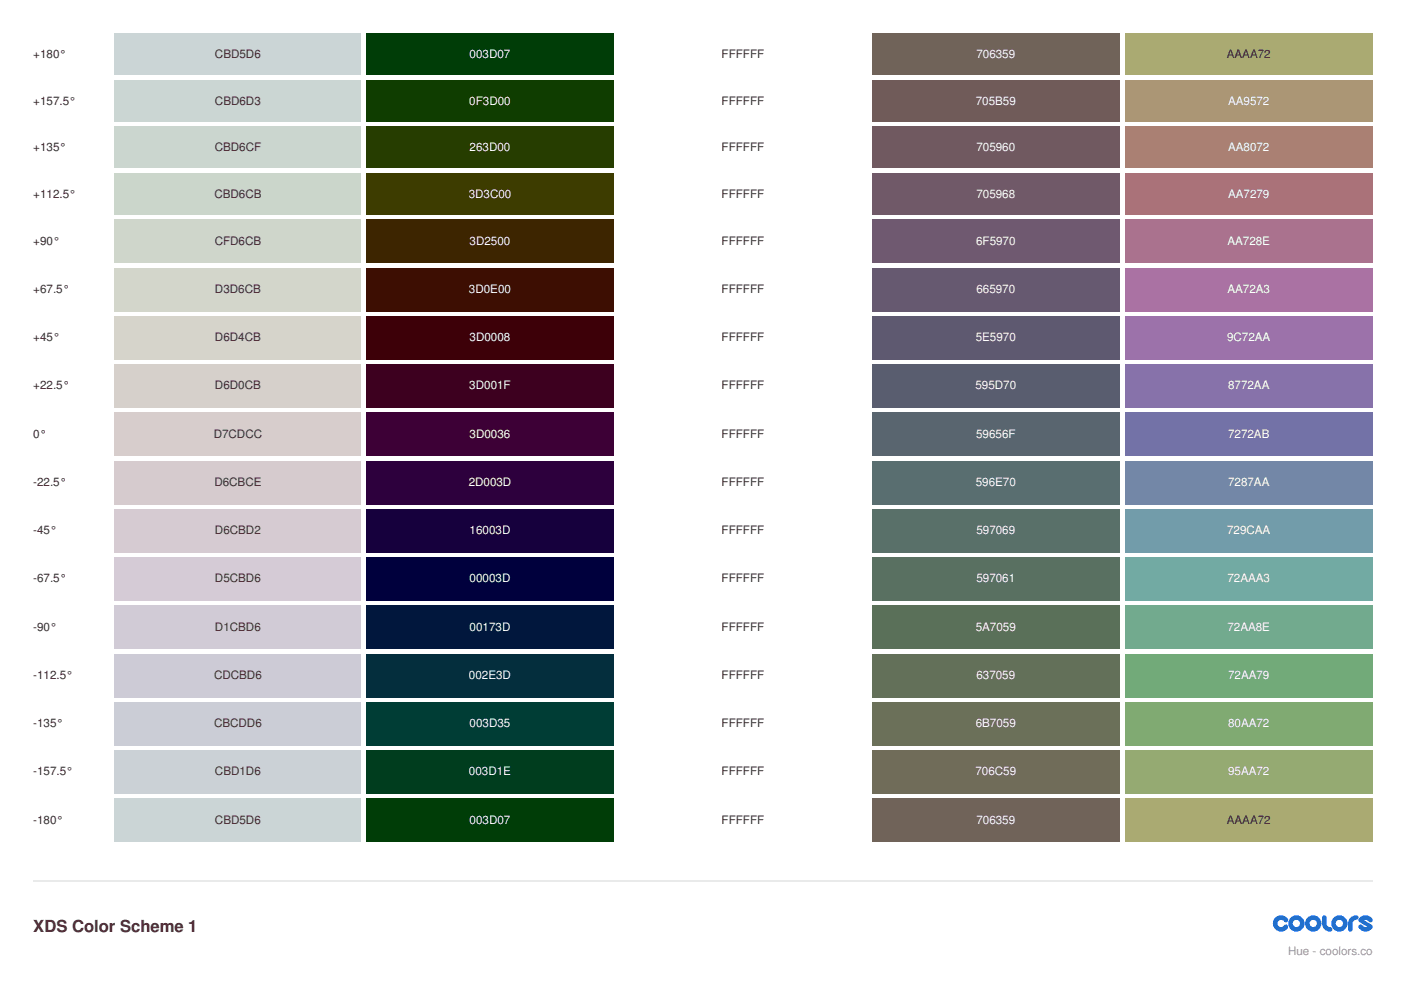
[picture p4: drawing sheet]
<svg xmlns="http://www.w3.org/2000/svg" width="297mm" height="210mm" viewBox="0 0 297 210" stroke-linecap="round" stroke-linejoin="round" font-family="sans-serif">
<path d="M24.3 7.1h52.3v8.8h-52.3z" fill="#cbd5d6"/>
<path d="M77.6 7.1h52.6v8.8h-52.6z" fill="#003d07"/>
<path d="M131.2 7.1h52.6v8.8h-52.6z" fill="#fff"/>
<path d="M184.9 7.1h52.5v8.8h-52.5z" fill="#706359"/>
<path d="M238.5 7.1h52.5v8.8h-52.5z" fill="#aaaa72"/>
<path d="M24.3 16.9h52.3v8.9h-52.3z" fill="#cbd6d3"/>
<path d="M77.6 16.9h52.6v8.9h-52.6z" fill="#0f3d00"/>
<path d="M131.2 16.9h52.6v8.9h-52.6z" fill="#fff"/>
<path d="M184.9 16.9h52.5v8.9h-52.5z" fill="#705b59"/>
<path d="M238.5 16.9h52.5v8.9h-52.5z" fill="#aa9572"/>
<path d="M24.3 26.8h52.3v8.8h-52.3z" fill="#cbd6cf"/>
<path d="M77.6 26.8h52.6v8.8h-52.6z" fill="#263d00"/>
<path d="M131.2 26.8h52.6v8.8h-52.6z" fill="#fff"/>
<path d="M184.9 26.8h52.5v8.8h-52.5z" fill="#705960"/>
<path d="M238.5 26.8h52.5v8.8h-52.5z" fill="#aa8072"/>
<path d="M24.3 36.7h52.3v8.8h-52.3z" fill="#cbd6cb"/>
<path d="M77.6 36.7h52.6v8.8h-52.6z" fill="#3d3c00"/>
<path d="M131.2 36.7h52.6v8.8h-52.6z" fill="#fff"/>
<path d="M184.9 36.7h52.5v8.8h-52.5z" fill="#705968"/>
<path d="M238.5 36.7h52.5v8.8h-52.5z" fill="#aa7279"/>
<path d="M24.3 46.6h52.3v9.1h-52.3z" fill="#cfd6cb"/>
<path d="M77.6 46.6h52.6v9.1h-52.6z" fill="#3d2500"/>
<path d="M131.2 46.6h52.6v9.1h-52.6z" fill="#fff"/>
<path d="M184.9 46.6h52.5v9.1h-52.5z" fill="#6f5970"/>
<path d="M238.5 46.6h52.5v9.1h-52.5z" fill="#aa728e"/>
<path d="M24.3 56.8h52.3v9.2h-52.3z" fill="#d3d6cb"/>
<path d="M77.6 56.8h52.6v9.2h-52.6z" fill="#3d0e00"/>
<path d="M131.2 56.8h52.6v9.2h-52.6z" fill="#fff"/>
<path d="M184.9 56.8h52.5v9.2h-52.5z" fill="#665970"/>
<path d="M238.5 56.8h52.5v9.2h-52.5z" fill="#aa72a3"/>
<path d="M24.3 67h52.3v9.2h-52.3z" fill="#d6d4cb"/>
<path d="M77.6 67h52.6v9.2h-52.6z" fill="#3d0008"/>
<path d="M131.2 67h52.6v9.2h-52.6z" fill="#fff"/>
<path d="M184.9 67h52.5v9.2h-52.5z" fill="#5e5970"/>
<path d="M238.5 67h52.5v9.2h-52.5z" fill="#9c72aa"/>
<path d="M24.3 77.3h52.3v9.1h-52.3z" fill="#d6d0cb"/>
<path d="M77.6 77.3h52.6v9.1h-52.6z" fill="#3d001f"/>
<path d="M131.2 77.3h52.6v9.1h-52.6z" fill="#fff"/>
<path d="M184.9 77.3h52.5v9.1h-52.5z" fill="#595d70"/>
<path d="M238.5 77.3h52.5v9.1h-52.5z" fill="#8772aa"/>
<path d="M24.3 87.5h52.3v9.2h-52.3z" fill="#d7cdcc"/>
<path d="M77.6 87.5h52.6v9.2h-52.6z" fill="#3d0036"/>
<path d="M131.2 87.5h52.6v9.2h-52.6z" fill="#fff"/>
<path d="M184.9 87.5h52.5v9.2h-52.5z" fill="#59656f"/>
<path d="M238.5 87.5h52.5v9.2h-52.5z" fill="#7272ab"/>
<path d="M24.3 97.7h52.3v9.2h-52.3z" fill="#d6cbce"/>
<path d="M77.6 97.7h52.6v9.2h-52.6z" fill="#2d003d"/>
<path d="M131.2 97.7h52.6v9.2h-52.6z" fill="#fff"/>
<path d="M184.9 97.7h52.5v9.2h-52.5z" fill="#596e70"/>
<path d="M238.5 97.7h52.5v9.2h-52.5z" fill="#7287aa"/>
<path d="M24.3 108h52.3v9.1h-52.3z" fill="#d6cbd2"/>
<path d="M77.6 108h52.6v9.1h-52.6z" fill="#16003d"/>
<path d="M131.2 108h52.6v9.1h-52.6z" fill="#fff"/>
<path d="M184.9 108h52.5v9.1h-52.5z" fill="#597069"/>
<path d="M238.5 108h52.5v9.1h-52.5z" fill="#729caa"/>
<path d="M24.3 118.2h52.3v9.2h-52.3z" fill="#d5cbd6"/>
<path d="M77.6 118.2h52.6v9.2h-52.6z" fill="#00003d"/>
<path d="M131.2 118.2h52.6v9.2h-52.6z" fill="#fff"/>
<path d="M184.9 118.2h52.5v9.2h-52.5z" fill="#597061"/>
<path d="M238.5 118.2h52.5v9.2h-52.5z" fill="#72aaa3"/>
<path d="M24.3 128.4h52.3v9.2h-52.3z" fill="#d1cbd6"/>
<path d="M77.6 128.4h52.6v9.2h-52.6z" fill="#00173d"/>
<path d="M131.2 128.4h52.6v9.2h-52.6z" fill="#fff"/>
<path d="M184.9 128.4h52.5v9.2h-52.5z" fill="#5a7059"/>
<path d="M238.5 128.4h52.5v9.2h-52.5z" fill="#72aa8e"/>
<path d="M24.3 138.6h52.3v9.2h-52.3z" fill="#cdcbd6"/>
<path d="M77.6 138.6h52.6v9.2h-52.6z" fill="#002e3d"/>
<path d="M131.2 138.6h52.6v9.2h-52.6z" fill="#fff"/>
<path d="M184.9 138.6h52.5v9.2h-52.5z" fill="#637059"/>
<path d="M238.5 138.6h52.5v9.2h-52.5z" fill="#72aa79"/>
<path d="M24.3 148.9h52.3v9.1h-52.3z" fill="#cbcdd6"/>
<path d="M77.6 148.9h52.6v9.1h-52.6z" fill="#003d35"/>
<path d="M131.2 148.9h52.6v9.1h-52.6z" fill="#fff"/>
<path d="M184.9 148.9h52.5v9.1h-52.5z" fill="#6b7059"/>
<path d="M238.5 148.9h52.5v9.1h-52.5z" fill="#80aa72"/>
<path d="M24.3 159.1h52.3v9.2h-52.3z" fill="#cbd1d6"/>
<path d="M77.6 159.1h52.6v9.2h-52.6z" fill="#003d1e"/>
<path d="M131.2 159.1h52.6v9.2h-52.6z" fill="#fff"/>
<path d="M184.9 159.1h52.5v9.2h-52.5z" fill="#706c59"/>
<path d="M238.5 159.1h52.5v9.2h-52.5z" fill="#95aa72"/>
<path d="M24.3 169.3h52.3v9.2h-52.3z" fill="#cbd5d6"/>
<path d="M77.6 169.3h52.6v9.2h-52.6z" fill="#003d07"/>
<path d="M131.2 169.3h52.6v9.2h-52.6z" fill="#fff"/>
<path d="M184.9 169.3h52.5v9.2h-52.5z" fill="#706359"/>
<path d="M238.5 169.3h52.5v9.2h-52.5z" fill="#aaaa72"/>
<path d="M7.1 186.8h283.9" fill="none" stroke="#ececec" stroke-width=".35"/>
<g fill="#06f">
<path d="M270.4 194.6a1.72 1.72 0 0 1 2.6 .2 .52 .52 0 0 1-.2 .8 .52 .52 0 0 1-.7-.4 .77 .77 0 0 0-1.1 .1 .77 .77 0 0 0 .2 1.1 .77 .77 0 0 0 1-.2 .48 .48 0 0 1 .7-.1 .48 .48 0 0 1 .1 .7 1.73 1.73 0 0 1-2.5 .3 1.73 1.73 0 0 1-.1-2.5z"/>
<path d="M280.5 194.1h.4l.3 .3v1.4a.77 .77 0 0 0 .8 .8 .48 .48 0 0 1 .5 .4 .48 .48 0 0 1-.5 .5 1.73 1.73 0 0 1-1.7-1.7v-1.3z"/>
<path d="M286.3 194.6l.8-.5h.4a.48 .48 0 0 1 .5 .4 .48 .48 0 0 1-.5 .5 .77 .77 0 0 0-.7 .8v1.2a.48 .48 0 0 1-.5 .5 .48 .48 0 0 1-.5-.5 2.69 2.69 0 0 1 .5-2.4z"/>
<path d="M288.4 194.5a1.72 1.72 0 0 1 2.6 .3 .52 .52 0 0 1-.3 .7 .52 .52 0 0 1-.7-.3l-.5-.2-.3 .1 1.6 1 .2 .2v.5a1.69 1.69 0 0 1-3-.3 .48 .48 0 0 1 .3-.5 .48 .48 0 0 1 .6 .2l.4 .3h.6l-1.8-1.2v-.5z"/>
<path d="M273.1 195.8a1.75 1.75 0 0 0 3.5 0 1.75 1.75 0 0 0-3.5 0zM274.1 195.8a.77 .77 0 0 1 1.5 0 .77 .77 0 0 1-1.5 0z"/>
<path d="M276.7 195.8a1.75 1.75 0 0 0 3.5 0 1.75 1.75 0 0 0-3.5 0zM277.7 195.8a.77 .77 0 0 1 1.5 0 .77 .77 0 0 1-1.5 0z"/>
<path d="M282.2 195.8a1.75 1.75 0 0 0 3.5 0 1.75 1.75 0 0 0-3.5 0zM283.2 195.8a.77 .77 0 0 1 1.5 0 .77 .77 0 0 1-1.5 0z"/>
</g>
<text font-size="3.5" fill="#2d2d2f" x="7.1" y="197.6">XDS Color Scheme 1</text>
<g font-size="2.5" fill="#2d2d2f">
<text x="7.1" y="12.3">+180°</text>
<text x="45.6" y="12.3">CBD5D6</text>
<text x="153" y="12.3">FFFFFF</text>
<text x="260.1" y="12.3">AAAA72</text>
<text x="7.1" y="22.2">+157.5°</text>
<text x="45.6" y="22.2">CBD6D3</text>
<text x="153" y="22.2">FFFFFF</text>
<text x="7.1" y="32.1">+135°</text>
<text x="45.5" y="32.1">CBD6CF</text>
<text x="153" y="32.1">FFFFFF</text>
<text x="7.1" y="42">+112.5°</text>
<text x="45.4" y="42">CBD6CB</text>
<text x="153" y="42">FFFFFF</text>
<text x="7.1" y="51.9">+90°</text>
<text x="45.5" y="51.9">CFD6CB</text>
<text x="153" y="51.9">FFFFFF</text>
<text x="7.1" y="62.1">+67.5°</text>
<text x="45.6" y="62.1">D3D6CB</text>
<text x="153" y="62.1">FFFFFF</text>
<text x="7.1" y="72.3">+45°</text>
<text x="45.6" y="72.3">D6D4CB</text>
<text x="153" y="72.3">FFFFFF</text>
<text x="7.1" y="82.6">+22.5°</text>
<text x="45.6" y="82.6">D6D0CB</text>
<text x="153" y="82.6">FFFFFF</text>
<text x="7.1" y="92.8">0°</text>
<text x="45.3" y="92.8">D7CDCC</text>
<text x="153" y="92.8">FFFFFF</text>
<text x="7.1" y="103">-22.5°</text>
<text x="45.4" y="103">D6CBCE</text>
<text x="153" y="103">FFFFFF</text>
<text x="7.1" y="113.2">-45°</text>
<text x="45.6" y="113.2">D6CBD2</text>
<text x="153" y="113.2">FFFFFF</text>
<text x="7.1" y="123.5">-67.5°</text>
<text x="45.6" y="123.5">D5CBD6</text>
<text x="153" y="123.5">FFFFFF</text>
<text x="7.1" y="133.7">-90°</text>
<text x="45.6" y="133.7">D1CBD6</text>
<text x="153" y="133.7">FFFFFF</text>
<text x="7.1" y="143.9">-112.5°</text>
<text x="45.4" y="143.9">CDCBD6</text>
<text x="153" y="143.9">FFFFFF</text>
<text x="7.1" y="154.2">-135°</text>
<text x="45.4" y="154.2">CBCDD6</text>
<text x="153" y="154.2">FFFFFF</text>
<text x="7.1" y="164.4">-157.5°</text>
<text x="45.6" y="164.4">CBD1D6</text>
<text x="153" y="164.4">FFFFFF</text>
<text x="7.1" y="174.6">-180°</text>
<text x="45.6" y="174.6">CBD5D6</text>
<text x="153" y="174.6">FFFFFF</text>
<text x="260.1" y="174.6">AAAA72</text>
</g>
<g font-size="2.5" fill="#fff">
<text x="99.6" y="12.3">003D07</text>
<text x="207" y="12.3">706359</text>
<text x="99.5" y="22.2">0F3D00</text>
<text x="206.9" y="22.2">705B59</text>
<text x="260.4" y="22.2">AA9572</text>
<text x="99.6" y="32.1">263D00</text>
<text x="207" y="32.1">705960</text>
<text x="260.4" y="32.1">AA8072</text>
<text x="99.4" y="42">3D3C00</text>
<text x="207" y="42">705968</text>
<text x="260.4" y="42">AA7279</text>
<text x="99.6" y="51.9">3D2500</text>
<text x="207" y="51.9">6F5970</text>
<text x="260.2" y="51.9">AA728E</text>
<text x="99.4" y="62.1">3D0E00</text>
<text x="207" y="62.1">665970</text>
<text x="260.2" y="62.1">AA72A3</text>
<text x="99.6" y="72.3">3D0008</text>
<text x="206.9" y="72.3">5E5970</text>
<text x="260.2" y="72.3">9C72AA</text>
<text x="99.5" y="82.6">3D001F</text>
<text x="206.8" y="82.6">595D70</text>
<text x="260.4" y="82.6">8772AA</text>
<text x="99.6" y="92.8">3D0036</text>
<text x="207" y="92.8">59656F</text>
<text x="260.4" y="92.8">7272AB</text>
<text x="99.4" y="103">2D003D</text>
<text x="206.9" y="103">596E70</text>
<text x="260.4" y="103">7287AA</text>
<text x="99.6" y="113.2">16003D</text>
<text x="207" y="113.2">597069</text>
<text x="260.2" y="113.2">729CAA</text>
<text x="99.6" y="123.5">00003D</text>
<text x="207" y="123.5">597061</text>
<text x="260.2" y="123.5">72AAA3</text>
<text x="99.6" y="133.7">00173D</text>
<text x="206.9" y="133.7">5A7059</text>
<text x="260.2" y="133.7">72AA8E</text>
<text x="99.4" y="143.9">002E3D</text>
<text x="207" y="143.9">637059</text>
<text x="260.4" y="143.9">72AA79</text>
<text x="99.6" y="154.2">003D35</text>
<text x="206.9" y="154.2">6B7059</text>
<text x="260.4" y="154.2">80AA72</text>
<text x="99.4" y="164.4">003D1E</text>
<text x="206.8" y="164.4">706C59</text>
<text x="260.4" y="164.4">95AA72</text>
<text x="99.6" y="174.6">003D07</text>
<text x="207" y="174.6">706359</text>
</g>
<text font-size="2.5" fill="#97969c" x="273.1" y="202.5">Hue - coolors.co</text>
</svg>
